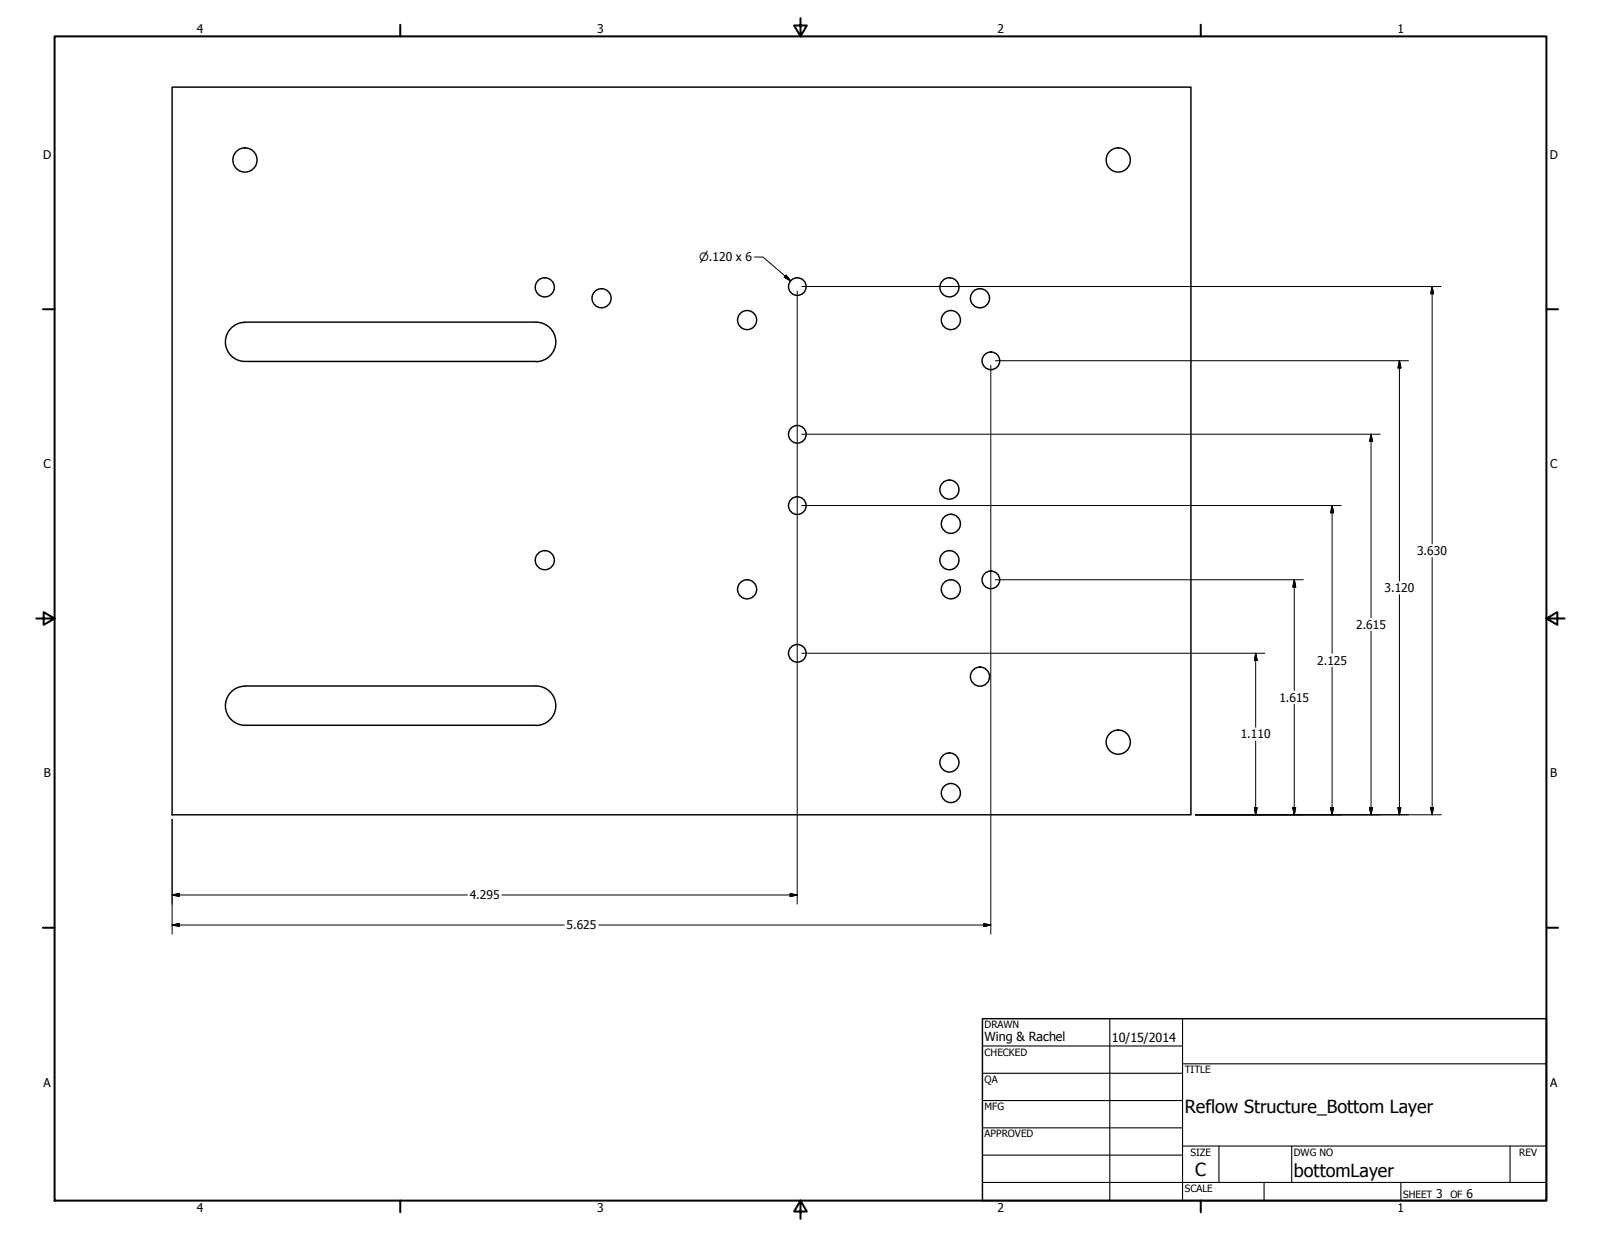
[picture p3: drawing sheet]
<svg xmlns="http://www.w3.org/2000/svg" width="559mm" height="432mm" viewBox="0 0 559 432" stroke-linecap="round" stroke-linejoin="round" font-family="sans-serif">
<!-- layer: Visible (ANSI) -->
<g fill="none" stroke="#000" stroke-width=".51">
<path d="M60.1 30.4h355.6v254h-355.6zM85.5 112.5h101.6a6.9 6.9 0 0 1 6.9 6.8 6.9 6.9 0 0 1-6.9 6.9M85.5 112.5a6.8 6.8 0 0 0-6.8 6.8 6.8 6.8 0 0 0 6.8 6.9h101.6M85.5 239.5h101.6a6.9 6.9 0 0 1 6.9 6.8 6.9 6.9 0 0 1-6.9 6.9M85.5 239.5a6.8 6.8 0 0 0-6.8 6.8 6.8 6.8 0 0 0 6.8 6.9h101.6"/>
<circle cx="85.5" cy="55.8" r="4.2"/>
<circle cx="390.3" cy="55.8" r="4.2"/>
<circle cx="190.2" cy="100.3" r="3.3"/>
<circle cx="210" cy="104.1" r="3.3"/>
<circle cx="260.8" cy="111.7" r="3.3"/>
<circle cx="278.3" cy="100" r="3.1"/>
<circle cx="331.4" cy="100.3" r="3.3"/>
<circle cx="331.9" cy="111.7" r="3.3"/>
<circle cx="342" cy="104.1" r="3.3"/>
<circle cx="345.9" cy="126" r="3.1"/>
<circle cx="278.3" cy="151.6" r="3.1"/>
<circle cx="278.3" cy="176.5" r="3.1"/>
<circle cx="331.4" cy="170.9" r="3.3"/>
<circle cx="190.2" cy="195.5" r="3.3"/>
<circle cx="331.4" cy="195.5" r="3.3"/>
<circle cx="331.9" cy="182.8" r="3.3"/>
<circle cx="260.8" cy="205.7" r="3.3"/>
<circle cx="331.9" cy="205.7" r="3.3"/>
<circle cx="345.9" cy="202.4" r="3.1"/>
<circle cx="278.3" cy="228.1" r="3.1"/>
<circle cx="342" cy="236.2" r="3.3"/>
<circle cx="390.3" cy="259" r="4.2"/>
<circle cx="331.4" cy="266.2" r="3.3"/>
<circle cx="331.9" cy="276.8" r="3.3"/>
</g>
<!-- layer: Hidden (ANSI) -->
<g fill="none" stroke="#000" stroke-width=".7">
<path d="M19 12.7h520.8v406.4h-520.8zM139.7 8.6v4.1M279.4 6.3v6.4l-2.2-3.8h4.4l-2.2 3.8M419.1 8.6v4.1M15 107.9h4M539.8 107.9h4M12.7 215.9h6.3l-3.8-2.2v4.4l3.8-2.2M539.8 215.9l3.8 2.2v-4.4l-3.8 2.2h6.3M15 323.8h4M539.8 323.8h4M139.7 419.1v4.1M279.4 419.1l2.2 3.8h-4.4l2.2-3.8v6.3"/>
<path d="M419.1 419.1v4.1"/>
</g>
<!-- layer: Title (ANSI) -->
<g fill="none" stroke="#000" stroke-width=".38">
<path d="M387.3 355.6v63.5M412.7 355.6v63.5M342.9 365.1h69.8M342.9 374.6h69.8M412.7 371.3h127.1M342.9 384.2h69.8M342.9 393.7h69.8M342.9 412.7h196.9M342.9 403.2h69.8M412.7 400h127.1M425.4 400v12.7M441.2 412.7v6.4"/>
<path d="M450.8 400v12.7M488.9 412.7v6.4M527 400v12.7"/>
</g>
<path d="M342.9 355.6h196.9v63.5h-196.9z" fill="none" stroke="#000" stroke-width=".51"/>
<!-- layer: Border (ANSI) -->
<g fill="none" stroke="#000" stroke-width=".35">
<path d="M263.3 89.7h3l9.7 8.3M274.4 96l1.6 2-2.3-1.2zM278.3 101.6v214M279.8 100h223.2M499.9 100l.4 2.6h-.9zM499.9 100v89.9M345.8 127.5v198.6M347.4 125.9h144.2M488.4 125.9l.5 2.6h-1zM488.4 125.9v76.9M279.8 151.6h201.9M478.5 151.6l.5 2.5h-1z"/>
<path d="M478.5 151.6v64M279.8 176.5h188.3M464.9 176.5l.6 2.5h-1.1zM464.9 176.5v51.6M499.9 194.6v89.8M347.4 202.4h107.5M451.7 202.4l.5 2.5h-1zM451.7 202.4v38.6M488.4 207.6v76.8M279.8 228h161.7M438.3 228l.5 2.6h-1zM438.3 228v25.9"/>
<path d="M464.9 232.9v51.5M478.5 220.4v64M438.3 258.6v25.8M451.7 245.8v38.6M60.1 286v40.1M417.3 284.4h85.7M437.8 281.9h1l-.5 2.5zM451.2 281.9h1l-.5 2.5zM464.4 281.9h1.1l-.6 2.5zM478 281.9h1l-.5 2.5zM487.9 281.9h1l-.5 2.5zM499.4 281.9h.9l-.4 2.5z"/>
<path d="M60.1 312.4l2.4-.5v1zM60.1 312.4h103M175.2 312.4h103.1M275.8 311.9l2.5 .5-2.5 .5zM60.1 322.9l2.4-.5v1zM60.1 322.9h136.8M209 322.9h136.8M343.3 322.4l2.5 .5-2.5 .5z"/>
</g>
<g fill="#000" stroke="#000" stroke-width=".35">
<path d="M273.7 96.8l2.3 1.2zM274.4 96l1.6 2-2.3-1.2zM499.8 100l.5 2.6zM499.8 100l.5 2.6h-.9zM488.4 125.9l.5 2.6zM488.4 125.9l.5 2.6h-1zM478.5 151.6l.5 2.5zM478.5 151.6l.5 2.5h-1zM464.9 176.5l.6 2.5zM464.9 176.5l.6 2.5h-1.1zM451.7 202.4l.5 2.5zM451.7 202.4l.5 2.5h-1z"/>
<path d="M438.3 228l.5 2.6zM438.3 228l.5 2.6h-1zM437.8 281.9l.5 2.5zM437.8 281.9h1l-.5 2.5zM451.2 281.9l.5 2.5zM451.2 281.9h1l-.5 2.5zM464.4 281.9l.5 2.5zM464.4 281.9h1.1l-.6 2.5zM478 281.9l.5 2.5zM478 281.9h1l-.5 2.5zM487.9 281.9l.5 2.5zM487.9 281.9h1l-.5 2.5z"/>
<path d="M499.4 281.9l.4 2.5zM499.4 281.9h.9l-.5 2.5zM60.1 312.4l2.4-.5zM60.1 312.4l2.4-.5v1zM275.8 312.9l2.5-.5zM275.8 311.9l2.5 .5-2.5 .5zM60.1 322.9l2.4-.5zM60.1 322.9l2.4-.5v1zM343.3 323.4l2.5-.5zM343.3 322.4l2.5 .5-2.5 .5z"/>
</g>
<g font-size="6.3">
<text x="413.5" y="388.6">Reflow Structure_Bottom Layer</text>
<text x="417.2" y="410.6">C</text>
<text x="451.6" y="410.7">bottomLayer</text>
</g>
<g font-size="4.4">
<text x="343.7" y="363.5">Wing &amp; Rachel</text>
<text x="388.1" y="363.7">10/15/2014</text>
</g>
<g font-size="4.2">
<text x="68.7" y="11.7">4</text>
<text x="208.4" y="11.7">3</text>
<text x="348.1" y="11.7">2</text>
<text x="487.8" y="11.7">1</text>
<text x="15.1" y="55.5">D</text>
<text x="540.9" y="55.5">D</text>
<text x="15.2" y="163.4">C</text>
<text x="541" y="163.4">C</text>
<text x="494.6" y="193.7">3.630</text>
<text x="483.2" y="206.7">3.120</text>
<text x="473.3" y="219.5">2.615</text>
<text x="459.7" y="232">2.125</text>
<text x="446.5" y="244.9">1.615</text>
<text x="433.1" y="257.7">1.110</text>
<text x="15.3" y="271.4">B</text>
<text x="541.1" y="271.4">B</text>
<text x="164" y="313.9">4.295</text>
<text x="197.7" y="324.4">5.625</text>
<text x="15.2" y="379.3">A</text>
<text x="541" y="379.3">A</text>
<text x="501.3" y="418.3">3</text>
<text x="511.8" y="418.3">6</text>
<text x="68.7" y="423.2">4</text>
<text x="208.4" y="423.2">3</text>
<text x="348.1" y="423.2">2</text>
<text x="487.8" y="423.2">1</text>
</g>
<text font-size="4" x="244" y="91.2">⌀.120 x 6</text>
<g font-size="3.5">
<text x="343.7" y="358.9">DRAWN</text>
<text x="343.7" y="368.5">CHECKED</text>
<text x="413.5" y="374.6">TITLE</text>
<text x="343.7" y="378">QA</text>
<text x="343.7" y="387.5">MFG</text>
<text x="343.7" y="397.1">APPROVED</text>
<text x="415.5" y="403.4">SIZE</text>
<text x="451.6" y="403.4">DWG NO</text>
<text x="530.3" y="403.4">REV</text>
<text x="413.5" y="416.1">SCALE</text>
<text x="489.7" y="418.3">SHEET</text>
<text x="506.2" y="418.3">OF</text>
</g>
</svg>
